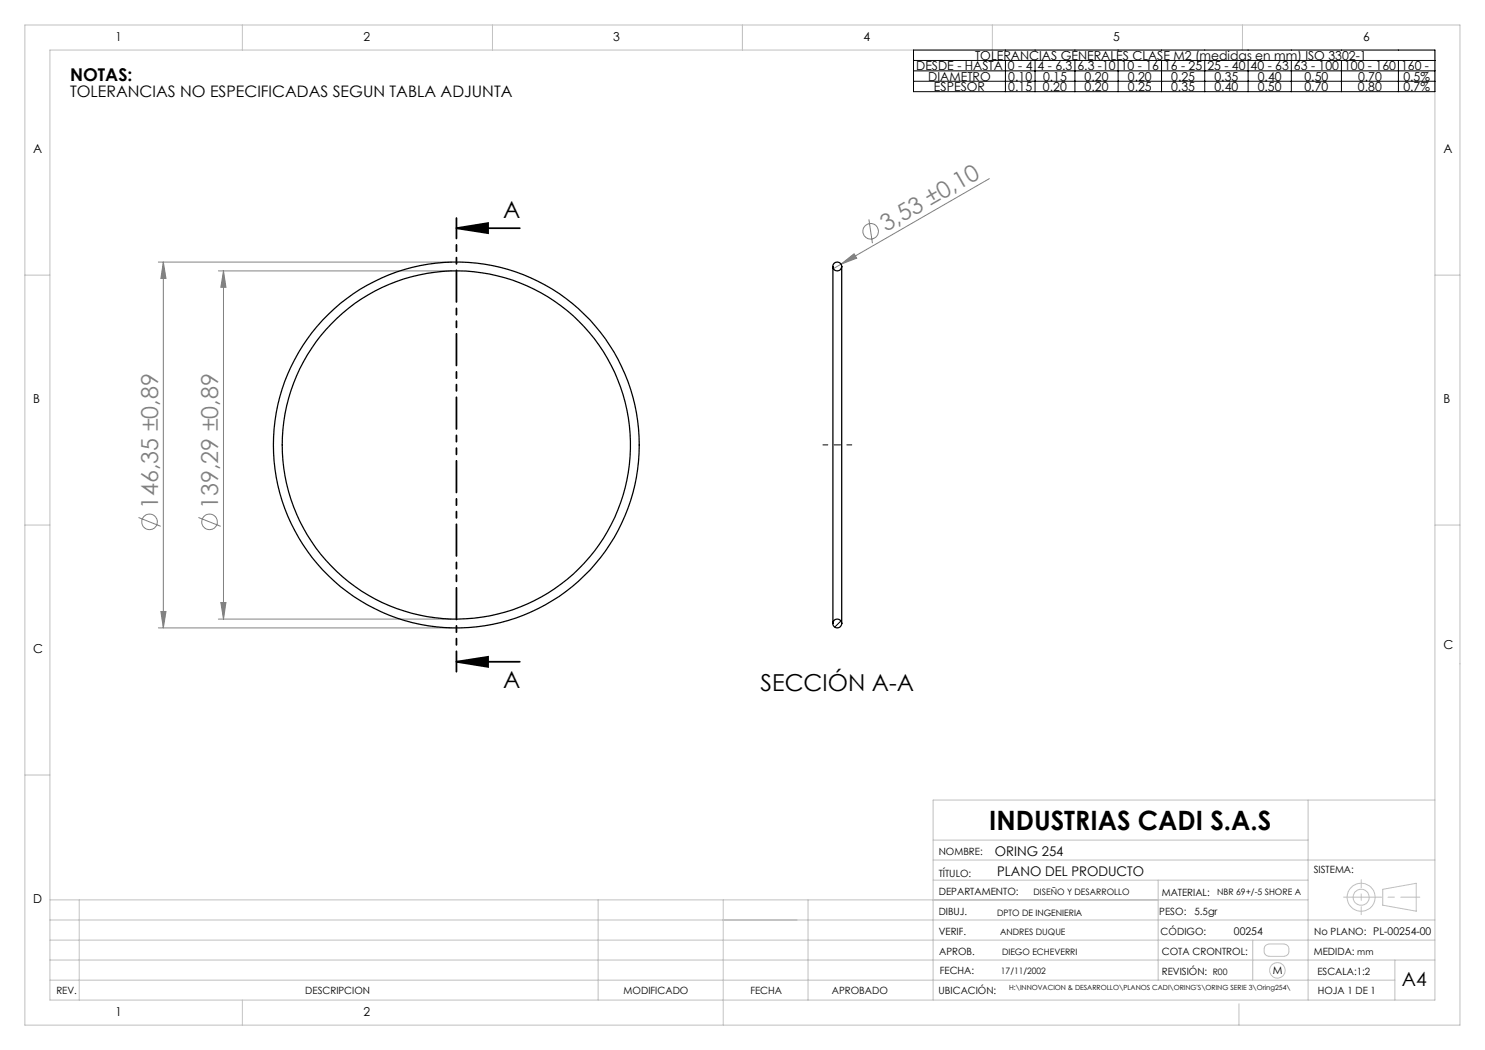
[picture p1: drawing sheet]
<svg xmlns="http://www.w3.org/2000/svg" width="297mm" height="210mm" viewBox="0 0 297 210" stroke-linecap="round" stroke-linejoin="round" font-family="sans-serif">
<g fill="none" stroke="#c0c0c0" stroke-width=".2">
<path d="M5 5h287v200h-287zM10 10h277v190h-277zM48.5 5v5M98.5 5v5M148.5 5v5M198.5 5v5M248.5 5v5M5 55h5M287 55h5M5 105h5M287 105h5M5 155h5"/>
<path d="M10 180h251.6M15.8 180v20M119.6 180v20M144.6 180v25M161.6 180v20M186.6 176h75M186.6 172h100.4M186.6 168h75M231.6 176v20M261.6 160v40M276.5 177.9l6.7-1.2v5.5l-6.7-1.2zM287 160h-100.4v40"/>
<path d="M10 184h277M10 188h277M10 196h269M10 192h277M250.5 188v8M253.2 189l.6-.2h3.1a.97 .97 0 0 1 .9 1 1.13 1.13 0 0 1-.6 1.4h-3.5a.97 .97 0 0 1-.9-1l.1-.8zM279 192v8M48.5 200v5M247.8 200.8v4.2"/>
<circle cx="272.2" cy="179.5" r="1.6"/>
<circle cx="272.2" cy="179.5" r="2.8"/>
<circle cx="255.5" cy="194.1" r="1.56"/>
</g>
<path d="M268.7 179.4h15.3" fill="none" stroke="#c0c0c0" stroke-width=".2" stroke-dasharray="15.2 1.3 1.3 1.3" stroke-dashoffset="7.6"/>
<path d="M272.2 175.9v7" fill="none" stroke="#c0c0c0" stroke-width=".2" stroke-dasharray="15.2 1.3 1.3 1.3" stroke-dashoffset="13.6"/>
<g fill="none" stroke="#808080" stroke-width=".2">
<path d="M197.9 35.7l-29.7 17.1M31.7 52.4h58.6M32.7 52.4v73.2M32.7 52.4l.5 3.3h-1zM43.7 54.2h46.6M44.7 54.2l.5 3.3h-1zM44.7 54.2v69.6M168.2 52.8l2.6-2 .5 .8zM168.2 52.8l-1.5 .9M173.8 43.9l.7 4.7M27.7 103.5l4.4 1.8M39.7 103.5l4.4 1.8"/>
<path d="M31.7 125.6h58.6M32.2 122.3h1l-.5 3.3zM43.7 123.8h46.6M44.2 120.5h1l-.5 3.3z"/>
<circle cx="174.1" cy="46.2" r="1.55"/>
<circle cx="29.9" cy="104.4" r="1.55"/>
<circle cx="41.9" cy="104.4" r="1.55"/>
</g>
<path d="M91.3 45.6h12.7M91.3 45.6l6.3-1v2zM91.3 132.4h12.7M91.3 132.4l6.3-1v2z" fill="none" stroke="#000" stroke-width=".35"/>
<g fill="none" stroke="#000" stroke-width=".2">
<path d="M182.7 10h104.3v8.3h-104.3zM182.7 12.1h104.3M182.7 14.2h104.3M182.7 16.3h104.3M201.1 12.1v6.2M207 12.1v6.2M215 12.1v6.2M223.6 12.1v6.2M232.3 12.1v6.2M240.9 12.1v6.2M249.6 12.1v6.2M258.3 12.1v6.2"/>
<path d="M268.3 12.1v6.2M279.7 12.1v6.2"/>
</g>
<path d="M164.6 89h5.8" fill="none" stroke="#000" stroke-width=".2" stroke-dasharray="15.2 1.3 1.3 1.3" stroke-dashoffset="14.3"/>
<path d="M91.3 43.6v90.7" fill="none" stroke="#000" stroke-width=".35" stroke-dasharray="6.3 1.3 1.3 1.3 1.3 1.3" stroke-dashoffset="2.3"/>
<path d="M91.3 45.6l6.3-1v2zM91.3 132.4l6.3-1v2z" fill="#000"/>
<g fill="#808080">
<path d="M168.2 52.8l2.6-2 .5 .8z"/>
<path d="M44.7 54.2l.5 3.3h-1zM44.2 120.5h1l-.5 3.3zM32.7 52.4l.5 3.3h-1zM32.2 122.3h1l-.5 3.3z"/>
</g>
<g fill="none" stroke="#000" stroke-width=".25">
<path d="M166.6 53.3v71.4M168.3 53.3v71.4"/>
<circle cx="167.5" cy="53.3" r=".89"/>
<circle cx="91.3" cy="89" r="36.6"/>
<circle cx="91.3" cy="89" r="34.8"/>
<circle cx="167.5" cy="124.7" r=".89"/>
</g>
<path d="M168.2 124.2l-1.3 1.2" fill="none" stroke="#000" stroke-width=".2"/>
<text font-size="5.3" x="197.8" y="166">INDUSTRIAS CADI S.A.S</text>
<g font-size="4.7">
<text x="100.7" y="43.6">A</text>
<text x="100.7" y="137.7">A</text>
<text x="152.1" y="138.1">SECCIÓN A-A</text>
</g>
<g font-size="4.7" fill="#808080">
<text x="177.2" y="46.4" transform="rotate(-30 177.2 46.4)">3,53 ±0,10</text>
<text x="31.6" y="101.8" transform="rotate(-90 31.6 101.8)">146,35 ±0,89</text>
<text x="43.6" y="101.8" transform="rotate(-90 43.6 101.8)">139,29 ±0,89</text>
</g>
<text font-size="3.9" x="280.4" y="197.2">A4</text>
<text font-size="3.5" x="14" y="16.2">NOTAS:</text>
<text font-size="3.2" x="14" y="19.4">TOLERANCIAS NO ESPECIFICADAS SEGUN TABLA ADJUNTA</text>
<g font-size="2.7">
<text x="199" y="171.1">ORING 254</text>
<text x="199.4" y="175.3">PLANO DEL PRODUCTO</text>
</g>
<g font-size="2.5">
<text x="23.1" y="8.2">1</text>
<text x="72.7" y="8.2">2</text>
<text x="122.7" y="8.2">3</text>
<text x="172.7" y="8.2">4</text>
<text x="195" y="12">TOLERANCIAS GENERALES CLASE M2 (medidas en mm) ISO 3302-1</text>
<text x="222.7" y="8.2">5</text>
<text x="272.7" y="8.2">6</text>
<text x="183.2" y="14.1">DESDE - HASTA</text>
<text x="185.7" y="16.1">DIAMETRO</text>
<text x="201.6" y="14.1">0 - 4</text>
<text x="201.7" y="16.1">0.10</text>
<text x="207.5" y="14.1">4 - 6.3</text>
<text x="208.6" y="16.1">0.15</text>
<text x="215.5" y="14.1">6.3 -10</text>
<text x="216.9" y="16.1">0.20</text>
<text x="224.2" y="14.1">10 - 16</text>
<text x="225.6" y="16.1">0.20</text>
<text x="232.8" y="14.1">16 - 25</text>
<text x="234.2" y="16.1">0.25</text>
<text x="241.5" y="14.1">25 - 40</text>
<text x="242.9" y="16.1">0.35</text>
<text x="250.1" y="14.1">40 - 63</text>
<text x="251.6" y="16.1">0.40</text>
<text x="258.8" y="14.1">63 - 100</text>
<text x="260.9" y="16.1">0.50</text>
<text x="268.8" y="14.1">100 - 160</text>
<text x="271.6" y="16.1">0.70</text>
<text x="280.2" y="14.1">160 -</text>
<text x="280.7" y="16.1">0.5%</text>
<text x="186.8" y="18.2">ESPESOR</text>
<text x="201.7" y="18.2">0.15</text>
<text x="208.6" y="18.2">0.20</text>
<text x="216.9" y="18.2">0.20</text>
<text x="225.6" y="18.2">0.25</text>
<text x="234.2" y="18.2">0.35</text>
<text x="242.9" y="18.2">0.40</text>
<text x="251.5" y="18.2">0.50</text>
<text x="260.9" y="18.2">0.70</text>
<text x="271.6" y="18.2">0.80</text>
<text x="280.7" y="18.2">0.7%</text>
<text x="6.7" y="30.7">A</text>
<text x="288.7" y="30.7">A</text>
<text x="6.7" y="80.7">B</text>
<text x="288.7" y="80.7">B</text>
<text x="6.7" y="130.7">C</text>
<text x="288.7" y="129.7">C</text>
<text x="6.7" y="180.7">D</text>
<text x="23.1" y="203.2">1</text>
<text x="72.7" y="203.2">2</text>
</g>
<g font-size="2.1">
<text x="246.8" y="186.9">00254</text>
<text x="254.5" y="194.8">M</text>
</g>
<g font-size="2">
<text x="187.8" y="170.9">NOMBRE:</text>
<text x="187.8" y="179">DEPARTAMENTO:</text>
<text x="187.8" y="175.4">TÍTULO:</text>
<text x="232.3" y="179.2">MATERIAL:</text>
<text x="262.7" y="174.5">SISTEMA:</text>
<text x="187.8" y="183.1">DIBUJ.</text>
<text x="231.9" y="183.1">PESO:</text>
<text x="238.9" y="183.1">5.5gr</text>
<text x="187.8" y="186.9">VERIF.</text>
<text x="187.8" y="191">APROB.</text>
<text x="232.1" y="186.9">CÓDIGO:</text>
<text x="232.4" y="191">COTA CRONTROL:</text>
<text x="262.8" y="190.9">MEDIDA:</text>
<text x="262.9" y="186.9">No PLANO: PL-00254-00</text>
<text x="188" y="194.8">FECHA:</text>
<text x="232.4" y="194.9">REVISIÓN:</text>
<text x="263.5" y="194.9">ESCALA:1:2</text>
<text x="11.3" y="198.9">REV.</text>
<text x="61.1" y="198.9">DESCRIPCION</text>
<text x="124.7" y="198.9">MODIFICADO</text>
<text x="150.1" y="198.9">FECHA</text>
<text x="166.4" y="198.9">APROBADO</text>
<text x="187.7" y="198.8">UBICACIÓN:</text>
<text x="263.6" y="198.8">HOJA 1 DE 1</text>
</g>
<g font-size="1.8">
<text x="206.7" y="179.1">DISEÑO Y DESARROLLO</text>
<text x="243.4" y="179">NBR 69+/-5 SHORE A</text>
<text x="199.4" y="183.1">DPTO DE INGENIERIA</text>
<text x="200" y="186.9">ANDRES DUQUE</text>
<text x="200.4" y="191.1">DIEGO ECHEVERRI</text>
<text x="271.5" y="190.9">mm</text>
<text x="200.2" y="194.8">17/11/2002</text>
<text x="242.5" y="195">R00</text>
</g>
<text font-size="1.4" x="201.9" y="197.9">H:\INNOVACION &amp; DESARROLLO\PLANOS CADI\ORING'S\ORING SERIE 3\Oring254\</text>
</svg>
